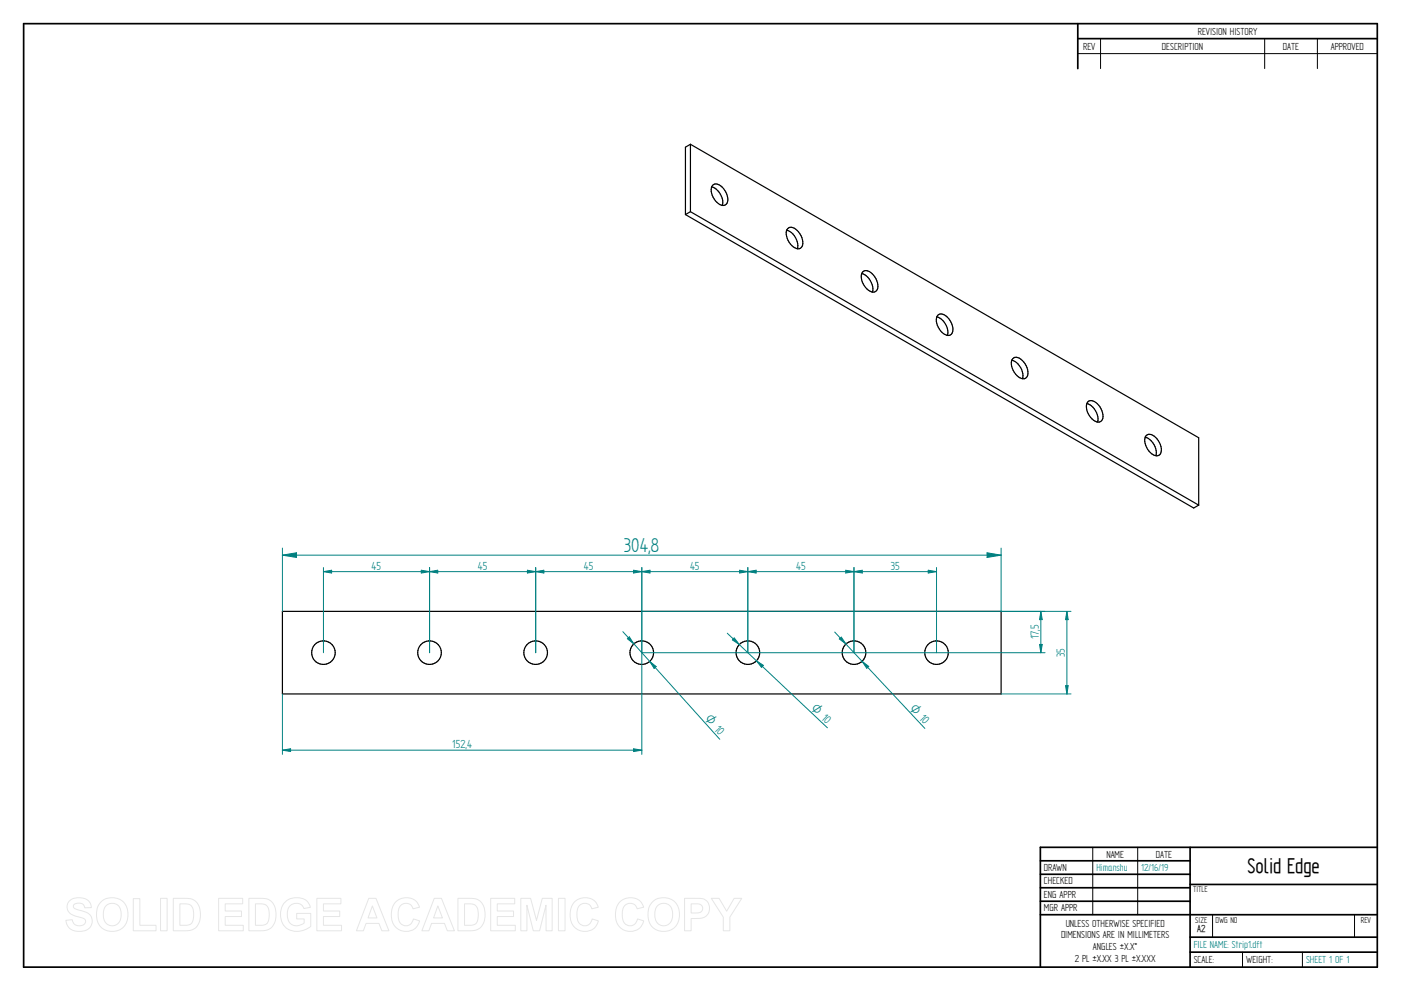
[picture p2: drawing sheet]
<svg xmlns="http://www.w3.org/2000/svg" width="594mm" height="420mm" viewBox="0 0 594 420" stroke-linecap="round" stroke-linejoin="round" font-family="sans-serif">
<g fill="none" stroke="#000" stroke-width=".72">
<path d="M10 10h574v400h-574zM457 10v19.1M457 16.4h127M504.6 359.2v50.8M584 359.2h-142.9v50.8M441.1 365h63.5M441.1 370.7h63.5M441.1 376.4h63.5M504.6 375h79.4M441.1 382.1h63.5M441.1 387.8h142.9M504.6 397.3h79.4"/>
<path d="M504.6 403.7h79.4"/>
</g>
<path d="M466.7 16.4v12.7M536.3 16.4v12.7M558.6 16.4v12.7M457 22.7h127M463.4 359.2v28.6M482.4 359.2v28.6M514.2 387.9v9.4M574.4 387.9v9.4M526.9 403.7v6.3M552.3 403.7v6.3" fill="none" stroke="#000" stroke-width=".42"/>
<g fill="none" stroke="#000" stroke-width=".51">
<path d="M292.8 61.2l-2.1 1.2v28.6M292.8 61.2v28.5M292.8 61.2l215.5 124.4v28.6M301.8 79.2a7.1 7.1 0 0 1 4.5 7.9M302.2 78.6a3.2 3.2 0 0 1 4.6 1.4 6 6 0 0 1 1.2 6.5 3.2 3.2 0 0 1-4.6-1.4 6 6 0 0 1-1.2-6.5zM290.7 91l215.5 124.4 2.1-1.2M292.8 89.7l215.5 124.5M292.8 89.7l-2.1 1.3M333.6 97.6a6.9 6.9 0 0 1 4.5 7.9M334 96.9a3.2 3.2 0 0 1 4.6 1.4 5.9 5.9 0 0 1 1.2 6.6 3.2 3.2 0 0 1-4.6-1.4 6 6 0 0 1-1.2-6.6zM365.4 116a7.1 7.1 0 0 1 4.5 7.8M365.8 115.3a3.2 3.2 0 0 1 4.7 1.4 5.8 5.8 0 0 1 1.1 6.6 3.2 3.2 0 0 1-4.6-1.4 5.9 5.9 0 0 1-1.2-6.6z"/>
<path d="M397.2 134.4a6.9 6.9 0 0 1 4.5 7.8M397.6 133.7a3.2 3.2 0 0 1 4.7 1.4 5.1 5.1 0 0 1 .7 6.9 4.5 4.5 0 0 1-5.2-3.3l-.8-2.5 .1-1.5zM429 152.7a6.9 6.9 0 0 1 4.6 7.9M429.5 152.1a3.2 3.2 0 0 1 4.6 1.4 5.9 5.9 0 0 1 1.2 6.5 3.2 3.2 0 0 1-4.6-1.4 5.8 5.8 0 0 1-1.2-6.5zM460.9 171.1a7.1 7.1 0 0 1 4.5 7.8M461.3 170.4a3.3 3.3 0 0 1 4.6 1.4 6 6 0 0 1 1.2 6.6 3.2 3.2 0 0 1-4.6-1.4 6 6 0 0 1-1.2-6.6zM485.6 185.4a6.9 6.9 0 0 1 4.5 7.8M486 184.7a3.2 3.2 0 0 1 4.6 1.4 6 6 0 0 1 1.3 6.6 3.3 3.3 0 0 1-4.7-1.4 6 6 0 0 1-1.2-6.6zM119.8 259.2h304.7v35h-304.7z"/>
<circle cx="137.1" cy="276.7" r="5"/>
<circle cx="182.1" cy="276.7" r="5"/>
<circle cx="227.1" cy="276.7" r="5"/>
<circle cx="272.1" cy="276.7" r="5"/>
<circle cx="317.1" cy="276.7" r="5"/>
<circle cx="362.1" cy="276.7" r="5"/>
<circle cx="397.1" cy="276.7" r="5"/>
</g>
<path d="M317.1 240.6v36.1M358.6 241.8l3.5 .6-3.5 .6zM362.1 240.6v36.1" fill="none" stroke="#008080" stroke-width=".42"/>
<path d="M358.6 241.8l3.5 .6-3.5 .6z" fill="#008080"/>
<path d="M317.1 242.4l3.5-.6v1.2z" fill="none" stroke="#008080" stroke-width=".42"/>
<path d="M317.1 242.4l3.5-.6v1.2z" fill="#008080"/>
<path d="M137.2 240.6v36.1M137.2 242.4l3.4-.6v1.2zM182.2 240.6v36.1M317.1 242.4h45" fill="none" stroke="#008080" stroke-width=".42"/>
<path d="M137.2 242.4l3.4-.6v1.2z" fill="#008080"/>
<path d="M178.6 241.8l3.6 .6-3.6 .6z" fill="none" stroke="#008080" stroke-width=".42"/>
<path d="M178.6 241.8l3.6 .6-3.6 .6z" fill="#008080"/>
<path d="M137.2 242.4h45M182.2 240.6v36.1M182.2 242.4l3.4-.6v1.2zM227.2 240.6v36.1" fill="none" stroke="#008080" stroke-width=".42"/>
<path d="M182.2 242.4l3.4-.6v1.2z" fill="#008080"/>
<path d="M223.6 241.8l3.6 .6-3.6 .6z" fill="none" stroke="#008080" stroke-width=".42"/>
<path d="M223.6 241.8l3.6 .6-3.6 .6z" fill="#008080"/>
<path d="M182.2 242.4h45M227.2 240.6v36.1M268.6 241.8l3.6 .6-3.6 .6zM272.2 240.6v36.1" fill="none" stroke="#008080" stroke-width=".42"/>
<path d="M268.6 241.8l3.6 .6-3.6 .6z" fill="#008080"/>
<path d="M227.2 242.4l3.4-.6v1.2z" fill="none" stroke="#008080" stroke-width=".42"/>
<path d="M227.2 242.4l3.4-.6v1.2z" fill="#008080"/>
<path d="M227.2 242.4h45M272.2 240.6v36.1M272.2 242.4l3.4-.6v1.2zM317.1 240.6v36.1" fill="none" stroke="#008080" stroke-width=".42"/>
<path d="M272.2 242.4l3.4-.6v1.2z" fill="#008080"/>
<path d="M313.6 241.8l3.5 .6-3.5 .6z" fill="none" stroke="#008080" stroke-width=".42"/>
<path d="M313.6 241.8l3.5 .6-3.5 .6z" fill="#008080"/>
<path d="M272.2 242.4h44.9M362.1 240.6v36.1M362.1 242.4l3.5-.6v1.2zM397.1 240.6v36.1" fill="none" stroke="#008080" stroke-width=".42"/>
<path d="M362.1 242.4l3.5-.6v1.2z" fill="#008080"/>
<path d="M393.6 241.8l3.5 .6-3.5 .6z" fill="none" stroke="#008080" stroke-width=".42"/>
<path d="M393.6 241.8l3.5 .6-3.5 .6z" fill="#008080"/>
<path d="M362.1 242.4h35M272.2 276.7v43.1M119.8 294.2v25.6M268.6 317.5l3.6 .6-3.6 .5z" fill="none" stroke="#008080" stroke-width=".42"/>
<path d="M268.6 317.5l3.6 .6-3.6 .5z" fill="#008080"/>
<path d="M119.8 318.1l3.4-.6v1.1z" fill="none" stroke="#008080" stroke-width=".42"/>
<path d="M119.8 318.1l3.4-.6v1.1z" fill="#008080"/>
<path d="M119.8 232.4v26.8M418.5 234.4l6 1-6 .9zM424.5 232.4v26.8M119.8 318.1h152.4" fill="none" stroke="#008080" stroke-width=".42"/>
<path d="M418.5 234.4l6 1-6 .9z" fill="#008080"/>
<path d="M119.8 235.4l5.9-1v1.9z" fill="none" stroke="#008080" stroke-width=".42"/>
<path d="M119.8 235.4l5.9-1v1.9z" fill="#008080"/>
<path d="M119.8 235.4h304.7M272.2 259.2h170.9M272.2 276.7h170.9M440.8 273.2h1.2l-.6 3.5z" fill="none" stroke="#008080" stroke-width=".42"/>
<path d="M440.8 273.2h1.2l-.6 3.5z" fill="#008080"/>
<path d="M441.4 259.2l.6 3.5h-1.2z" fill="none" stroke="#008080" stroke-width=".42"/>
<path d="M441.4 259.2l.6 3.5h-1.2z" fill="#008080"/>
<path d="M424.5 259.2h29.6M441.4 259.2v17.5M424.5 294.2h29.6M451.8 290.7h1.2l-.6 3.5z" fill="none" stroke="#008080" stroke-width=".42"/>
<path d="M451.8 290.7h1.2l-.6 3.5z" fill="#008080"/>
<path d="M452.4 259.2l.6 3.5h-1.2z" fill="none" stroke="#008080" stroke-width=".42"/>
<path d="M452.4 259.2l.6 3.5h-1.2z" fill="#008080"/>
<path d="M452.4 259.2v35M308.4 268.5l42.5 40.1M311.4 270.5l2.1 2.8-2.9-2z" fill="none" stroke="#008080" stroke-width=".42"/>
<path d="M311.4 270.5l2.1 2.8-2.9-2z" fill="#008080"/>
<path d="M320.8 280.2l2.9 1.9-.8 .9z" fill="none" stroke="#008080" stroke-width=".42"/>
<path d="M320.8 280.2l2.9 1.9-.8 .9z" fill="#008080"/>
<path d="M264.1 267.8l41.1 45.6M266 270.8l.9-.8 1.9 3z" fill="none" stroke="#008080" stroke-width=".42"/>
<path d="M266 270.8l.9-.8 1.9 3z" fill="#008080"/>
<path d="M275.5 280.4l2.8 2.2-.9 .8z" fill="none" stroke="#008080" stroke-width=".42"/>
<path d="M275.5 280.4l2.8 2.2-.9 .8z" fill="#008080"/>
<path d="M353.9 268l38.3 40.8M355.9 270.9l.8-.8 2 2.9z" fill="none" stroke="#008080" stroke-width=".42"/>
<path d="M355.9 270.9l.8-.8 2 2.9z" fill="#008080"/>
<path d="M365.5 280.4l2.9 2.1-.9 .8z" fill="none" stroke="#008080" stroke-width=".42"/>
<path d="M365.5 280.4l2.9 2.1-.9 .8z" fill="#008080"/>
<g fill="none" stroke="#e6e6e6" stroke-width=".42">
<path d="M29.6 381.8a6.5 6.5 0 0 1 8.5 .8l.6 2.2-2.8 .1a2.7 2.7 0 0 0-2.1-2 2.7 2.7 0 0 0-2.7 1.1 1.87 1.87 0 0 0 2.2 1.8l1.4 .4a4.4 4.4 0 0 1 4 6.2 6.4 6.4 0 0 1-9.1 1.3l-1.2-1.8-.5-1.7 2.7-.3a2.94 2.94 0 0 0 2.6 2.6 2.94 2.94 0 0 0 3.1-1.9 2.67 2.67 0 0 0-2.9-1.8 4.9 4.9 0 0 1-5-4.3l.4-1.6zM42.8 382.4a6.9 6.9 0 0 1 8.3-.8 6.9 6.9 0 0 1 3 7.7 6.7 6.7 0 0 1-8 5.5 6.7 6.7 0 0 1-5.1-8.3 6.1 6.1 0 0 1 1.8-4.1zM44.8 384.2a3.9 3.9 0 0 1 4.6-.8 3.9 3.9 0 0 1 2 4.3 3.8 3.8 0 0 1-1.9 4.3 3.8 3.8 0 0 1-4.6-.7 6.6 6.6 0 0 1-.1-7.1zM56.5 381h2.8v11.3h6.9v2.3h-9.7zM68.1 380.9h2.8v13.7h-2.8zM73.5 380.9h5a5.9 5.9 0 0 1 6.5 7 5.9 5.9 0 0 1-6.3 6.7h-5.2zM76.3 383.2h1.8a3.4 3.4 0 0 1 4 3.9v1.2a3.2 3.2 0 0 1-3.8 4h-2zM92.7 380.9h10.2v2.3h-7.4v3h6.9v2.4h-6.9v3.7h7.7v2.3h-10.5zM105.5 380.9h5.1a5.9 5.9 0 0 1 6.4 7 5.9 5.9 0 0 1-6.3 6.7h-5.2zM108.3 383.2h1.9a3.4 3.4 0 0 1 4 3.9v1.2a3.2 3.2 0 0 1-3.8 4h-2.1zM120.9 382.4a7.3 7.3 0 0 1 9.7 .1l1 2.2-2.7 .5a3.7 3.7 0 0 0-4.6-2 3.7 3.7 0 0 0-2.5 4.4 4.2 4.2 0 0 0 2.2 4.5 4.2 4.2 0 0 0 5-.8v-1.7h-3.2v-2.3h6v5.4a8.1 8.1 0 0 1-11.8-.8 8.3 8.3 0 0 1 .9-9.5zM134.4 380.9h10.2v2.3h-7.4v3h6.9v2.4h-6.9v3.7h7.6v2.3h-10.4z"/>
<path d="M156.4 380.9h3l5.5 13.7h-3l-1.2-3.1h-5.5l-1.1 3.1h-3zM157.9 384.1l1.9 5.1h-3.7zM167.7 382.5a6 6 0 0 1 10.2 2.1l-2.8 .7a3.2 3.2 0 0 0-3.9-2.2 3.2 3.2 0 0 0-2.4 3.8 4.6 4.6 0 0 0 2.5 5.5 3.2 3.2 0 0 0 4-2.8l2.6 .8a6.1 6.1 0 0 1-7.2 4.3 6.1 6.1 0 0 1-4.8-6.8 7.7 7.7 0 0 1 1.8-5.4zM184.1 380.9h3.1l5.5 13.7h-3l-1.2-3.1h-5.5l-1.1 3.1h-3zM185.7 384.1l1.9 5.1h-3.8zM194.2 380.9h5a5.9 5.9 0 0 1 6.5 7 5.9 5.9 0 0 1-6.3 6.7h-5.2zM197 383.2h1.8a3.4 3.4 0 0 1 4 3.9v1.2a3.2 3.2 0 0 1-3.8 4h-2zM208.1 380.9h10.2v2.3h-7.4v3h6.9v2.4h-6.9v3.7h7.6v2.3h-10.4zM220.8 380.9h4.2l2.5 9.3 2.4-9.3h4.2v13.7h-2.5l-.1-10.8-2.7 10.8h-2.7l-2.7-10.8v10.8h-2.6zM236.8 380.9h2.8v13.7h-2.8zM243.5 382.5a6 6 0 0 1 10.2 2.1l-2.8 .7a3.2 3.2 0 0 0-3.8-2.2 3.2 3.2 0 0 0-2.4 3.8 4.6 4.6 0 0 0 2.4 5.5 3.2 3.2 0 0 0 4-2.8l2.6 .8a6.1 6.1 0 0 1-7.2 4.3 6.1 6.1 0 0 1-4.7-6.8 7.7 7.7 0 0 1 1.7-5.4zM262.7 382.5a6 6 0 0 1 10.2 2.1l-2.7 .7a3.2 3.2 0 0 0-3.9-2.2 3.2 3.2 0 0 0-2.4 3.8 4.6 4.6 0 0 0 2.4 5.5 3.2 3.2 0 0 0 4-2.8l2.7 .8a6.1 6.1 0 0 1-7.2 4.3 6.1 6.1 0 0 1-4.8-6.8 7.7 7.7 0 0 1 1.7-5.4z"/>
<path d="M276.7 382.4a6.9 6.9 0 0 1 8.3-.8 6.9 6.9 0 0 1 3 7.7 6.7 6.7 0 0 1-8.1 5.5 6.7 6.7 0 0 1-5.1-8.3 6.1 6.1 0 0 1 1.9-4.1zM278.7 384.2a3.9 3.9 0 0 1 4.6-.8 3.9 3.9 0 0 1 1.9 4.3 3.8 3.8 0 0 1-1.8 4.3 3.8 3.8 0 0 1-4.7-.7 6.6 6.6 0 0 1 0-7.1zM290.3 380.9h5.2a4.4 4.4 0 0 1 5.4 4.3 4.4 4.4 0 0 1-5.4 4.2h-2.4v5.2h-2.8zM293.1 383.2h1.8a2.1 2.1 0 0 1 2.6 .6 2.1 2.1 0 0 1 0 2.6 3.4 3.4 0 0 1-2.9 .7h-1.5zM301.6 380.9h3.3l3.2 5.4 3.2-5.4h3.2l-5 7.9v5.8h-2.8v-5.8z"/>
</g>
<text font-size="10.1" x="529" y="370.2">Solid Edge</text>
<text font-size="9.6" fill="#008080" x="264.6" y="233.8">304,8</text>
<g font-size="5.6" fill="#008080">
<text x="157.6" y="241.5">45</text>
<text x="202.6" y="241.5">45</text>
<text x="247.6" y="241.5">45</text>
<text x="292.6" y="241.5">45</text>
<text x="337.6" y="241.5">45</text>
<text x="377.7" y="241.5">35</text>
<text x="440.5" y="271.1" transform="rotate(-90 440.5 271.1)">17,5</text>
<text x="451.5" y="278.6" transform="rotate(-90 451.5 278.6)">35</text>
<text x="191.8" y="317.2">152,4</text>
</g>
<g font-size="5.4" fill="#008080">
<text x="298.7" y="304.9" transform="rotate(48 298.7 304.9)">O 10</text>
<text x="343.7" y="300.6" transform="rotate(43 343.7 300.6)">O 10</text>
<text x="385.5" y="300.4" transform="rotate(47 385.5 300.4)">O 10</text>
</g>
<g font-size="4.9">
<text x="507.9" y="14.7">REVISION HISTORY</text>
<text x="459.3" y="21">REV</text>
<text x="492.7" y="21">DESCRIPTION</text>
<text x="544" y="21">DATE</text>
<text x="564.3" y="21">APPROVED</text>
<text x="469.1" y="363.6">NAME</text>
<text x="490.1" y="363.6">DATE</text>
<text x="442.7" y="369.3">DRAWN</text>
<text x="442.7" y="375">CHECKED</text>
<text x="442.7" y="380.7">ENG APPR</text>
<text x="442.7" y="386.4">MGR APPR</text>
<text x="451.9" y="392.9">UNLESS OTHERWISE SPECIFIED</text>
<text x="449.9" y="397.9">DIMENSIONS ARE IN MILLIMETERS</text>
<text x="455.7" y="407.8">2 PL ±X.XX 3 PL ±X.XXX</text>
<text x="463.5" y="402.9">ANGLES ±X.X°</text>
<text x="506.2" y="408.3">SCALE:</text>
<text x="528.4" y="408.3">WEIGHT:</text>
</g>
<g font-size="4.9" fill="#008080">
<text x="464.9" y="369.3">Himanshu</text>
<text x="483.9" y="369.3">12/16/19</text>
<text x="506.2" y="402">FILE NAME: Strip1.dft</text>
<text x="553.8" y="408.4">SHEET 1 OF 1</text>
</g>
<text font-size="4.8" x="507.7" y="395.3">A2</text>
<g font-size="4.1">
<text x="505.9" y="378.3">TITLE</text>
<text x="506.9" y="391.1">SIZE</text>
<text x="515.4" y="391.1">DWG NO</text>
<text x="577" y="391.1">REV</text>
</g>
</svg>
